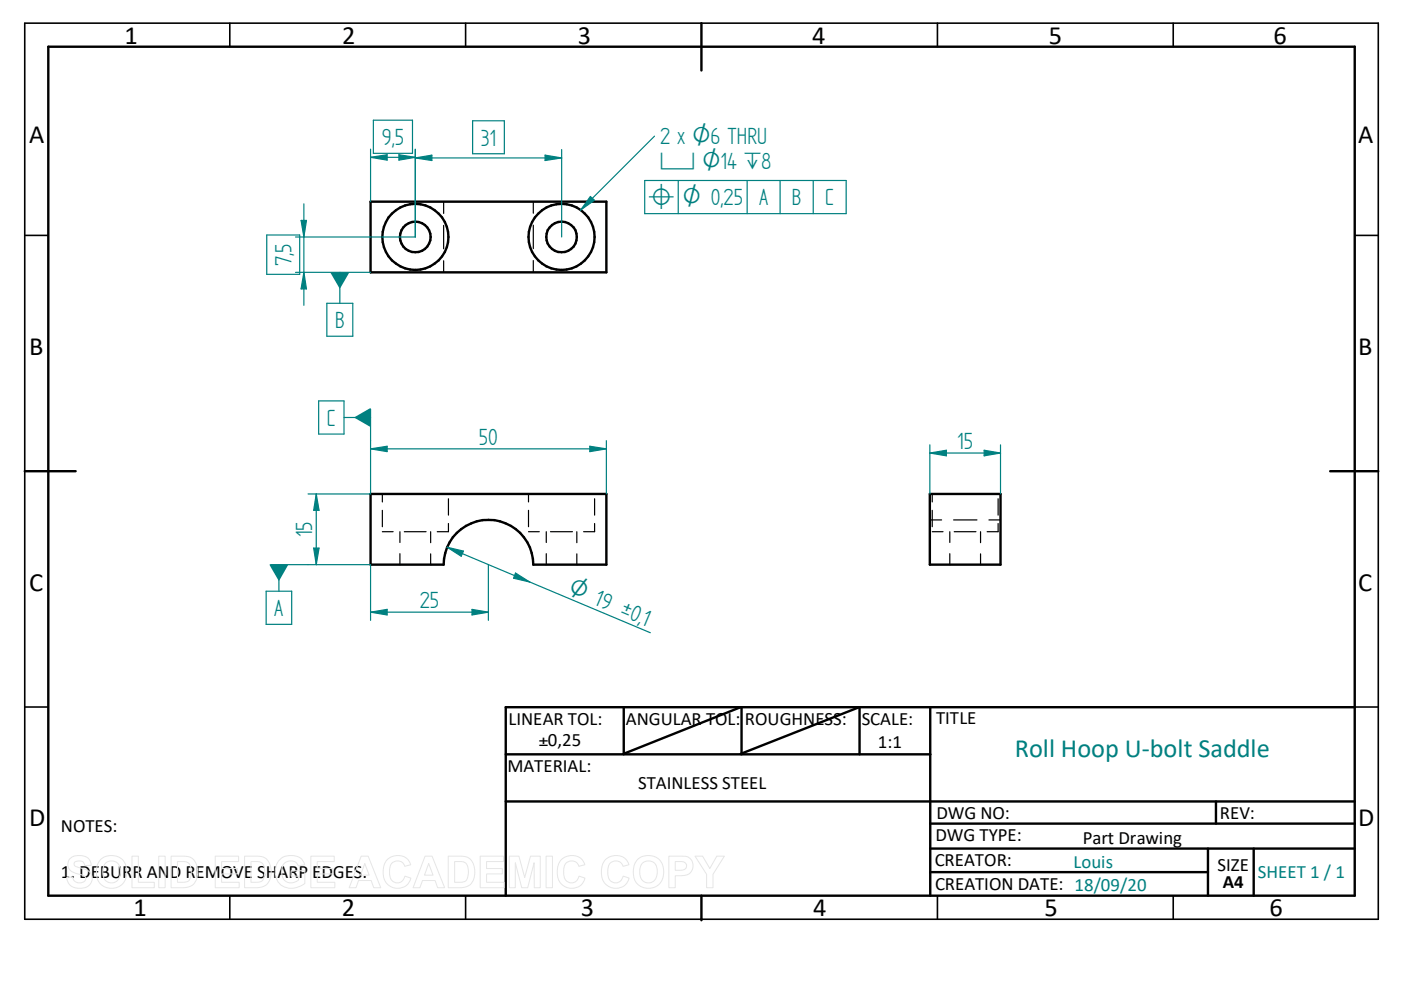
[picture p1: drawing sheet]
<svg xmlns="http://www.w3.org/2000/svg" width="297mm" height="210mm" viewBox="0 0 297 210" stroke-linecap="round" stroke-linejoin="round" font-family="sans-serif">
<g fill="none" stroke="#000" stroke-width=".51">
<path d="M10.2 9.9h277v180h-277zM148.7 4.9v10M78.6 42.8h50v14.9h-50zM5.2 99.9h10.8M282 99.9h10.2M78.6 104.7h50v15h-15.5a9.5 9.5 0 0 0-9.5-9.5 9.5 9.5 0 0 0-9.5 9.5h-15.5zM197.1 104.7h15v15h-15zM107.2 159.9h90M132.2 149.9v10M157.2 149.9v10M182.2 149.9v10M197.2 149.9v40"/>
<path d="M287.2 149.9h-180v40M107.2 169.9h180M197.2 174.6h90M197.2 179.9h90M256.1 179.9v10M257.8 169.9v4.7M265.8 179.9v10M148.7 189.9v5M197.2 184.9h58.9"/>
<circle cx="88.1" cy="50.2" r="3.3"/>
<circle cx="88.1" cy="50.2" r="7"/>
<circle cx="119.1" cy="50.3" r="3.2"/>
<circle cx="119.1" cy="50.2" r="7"/>
</g>
<g fill="none" stroke="#000" stroke-width=".34">
<path d="M5.2 4.9h287v190h-287zM48.7 4.9v5M98.7 4.9v5M198.8 4.9v5M248.7 4.9v5M5.2 49.9h5M287.2 49.9h5M5.2 149.9h5M287.2 149.9h5M48.7 189.9v5M98.7 189.9v5M198.8 189.9v5"/>
<path d="M248.7 189.9v5"/>
</g>
<circle cx="148.7" cy="194.9" r=".25" fill="#000"/>
<g fill="none" stroke="#000" stroke-width=".25">
<path d="M94.1 42.8v2.5M94.1 47.8v4.9M94.1 55.3v2.4M113.1 42.8v2.4M113.1 47.8v4.9M113.1 55.2v2.5M81.1 104.7v1.7M81.1 108.2v3.5M81.1 112.7h2.3M84.8 112.7v2.3M84.8 117.4v2.3M85.7 112.7h4.6"/>
<path d="M91.3 112.7v2.4M91.3 117.4v2.3M95.1 111v1.7h-2.4M95.1 105.7v3.5M112.1 112.7h2.2M112.1 104.7v1.7M112.1 108.2v3.5M115.8 112.7v2.3M115.8 117.4v2.3M116.7 112.7h4.7M122.3 112.7v2.4M122.3 117.4v2.3"/>
<path d="M126.1 111v1.7h-2.4M126.1 105.7v3.5M197.1 110.2h2.5M197.7 112.7h2.2M197.7 104.7v1.7M197.7 108.2v3.5M201.4 112.7v2.3M201.4 117.4v2.3M202.2 110.2h4.9M202.3 112.7h4.6M207.9 112.7v2.4M207.9 117.4v2.3"/>
<path d="M209.7 110.2h2.4M211.6 111v1.7h-2.3M211.6 105.7v3.5"/>
</g>
<path d="M94.8 116l43.1 18.2M109.3 121.5l3 1.9-3.4-.8z" fill="none" stroke="#008080" stroke-width=".25"/>
<path d="M109.3 121.5l3 1.9-3.4-.8z" fill="#008080"/>
<path d="M94.8 116l3.5 .8-.5 1.1z" fill="none" stroke="#008080" stroke-width=".25"/>
<path d="M94.8 116l3.5 .8-.5 1.1z" fill="#008080"/>
<path d="M78.6 93.4v11.3M125 94.6l3.6 .6-3.6 .6zM128.6 93.4v11.3" fill="none" stroke="#008080" stroke-width=".25"/>
<path d="M125 94.6l3.6 .6-3.6 .6z" fill="#008080"/>
<path d="M78.6 95.2l3.5-.6v1.2z" fill="none" stroke="#008080" stroke-width=".25"/>
<path d="M78.6 95.2l3.5-.6v1.2z" fill="#008080"/>
<path d="M78.6 95.2h50M65.3 104.7h13.3M65.3 119.7h13.3M67.1 104.7l.5 3.5h-1.1z" fill="none" stroke="#008080" stroke-width=".25"/>
<path d="M67.1 104.7l.5 3.5h-1.1z" fill="#008080"/>
<path d="M66.5 116.2h1.1l-.5 3.5z" fill="none" stroke="#008080" stroke-width=".25"/>
<path d="M66.5 116.2h1.1l-.5 3.5z" fill="#008080"/>
<path d="M138.8 28.9l-15.7 15.6M67.1 104.7v15" fill="none" stroke="#008080" stroke-width=".25"/>
<path d="M125.2 41.7l.8 .8-2.9 2z" fill="#008080"/>
<path d="M125.2 41.7l.8 .8-2.9 2zM197.1 94.3v10.4M197.1 96.1l3.6-.6v1.1zM212.1 94.3v10.4" fill="none" stroke="#008080" stroke-width=".25"/>
<path d="M197.1 96.1l3.6-.6v1.1z" fill="#008080"/>
<path d="M208.7 95.5l3.4 .6-3.4 .5z" fill="none" stroke="#008080" stroke-width=".25"/>
<path d="M208.7 95.5l3.4 .6-3.4 .5z" fill="#008080"/>
<path d="M56.6 49.8h6.9v8.4h-6.9zM62.7 57.7h15.9M62.7 50.2h25.4M64.4 57.7l.6 3.6h-1.2zM197.1 96.1h15" fill="none" stroke="#008080" stroke-width=".25"/>
<path d="M64.4 57.7l.6 3.6h-1.2z" fill="#008080"/>
<path d="M63.8 46.7h1.2l-.6 3.5z" fill="none" stroke="#008080" stroke-width=".25"/>
<path d="M63.8 46.7h1.2l-.6 3.5z" fill="#008080"/>
<path d="M78.6 31.6v11.2M78.6 33.4l3.5-.6v1.2zM79.2 25.5h8.3v7h-8.3zM88.1 31.6v18.6M64.4 43.2v21.5" fill="none" stroke="#008080" stroke-width=".25"/>
<path d="M78.6 33.4l3.5-.6v1.2z" fill="#008080"/>
<path d="M84.6 32.8l3.5 .6-3.5 .6z" fill="none" stroke="#008080" stroke-width=".25"/>
<path d="M84.6 32.8l3.5 .6-3.5 .6z" fill="#008080"/>
<path d="M78.6 33.4h9.5M88.1 33.5l3.5-.6v1.1zM88.1 31.7v18.5M100.2 25.6h6.7v7h-6.7zM119.1 31.7v18.5" fill="none" stroke="#008080" stroke-width=".25"/>
<path d="M88.1 33.5l3.5-.6v1.1z" fill="#008080"/>
<path d="M115.6 32.9l3.5 .6-3.5 .5z" fill="none" stroke="#008080" stroke-width=".25"/>
<path d="M115.6 32.9l3.5 .6-3.5 .5z" fill="#008080"/>
<path d="M88.1 33.5h31M78.6 119.7v11.8M103.5 119.7v11.8M78.6 129.8l3.5-.6v1.2z" fill="none" stroke="#008080" stroke-width=".25"/>
<path d="M157 149.9l-24.8 10M182.2 149.9l-25.2 10" fill="none" stroke="#000" stroke-width=".51"/>
<path d="M78.6 129.8l3.5-.6v1.2z" fill="#008080"/>
<path d="M100.1 129.2l3.4 .6-3.4 .6z" fill="none" stroke="#008080" stroke-width=".25"/>
<path d="M100.1 129.2l3.4 .6-3.4 .6z" fill="#008080"/>
<path d="M59.1 119.7v5.6M78.6 129.8h24.9" fill="none" stroke="#008080" stroke-width=".25"/>
<path d="M57.1 119.7h4l-2 3.5z" fill="#008080"/>
<path d="M72.9 88.5h5.7M57.4 119.7h7.9M56.4 125.3h5.4v7.1h-5.4z" fill="none" stroke="#008080" stroke-width=".25"/>
<path d="M75.1 88.5l3.5-2v4.1z" fill="#008080"/>
<path d="M72 57.7v6.6M67.6 85h5.3v7h-5.3zM78.6 86.8v6.6" fill="none" stroke="#008080" stroke-width=".25"/>
<path d="M70 57.7h4.1l-2.1 3.6z" fill="#008080"/>
<path d="M136.7 38.3h42.7v7h-42.7zM143.8 38.3v7M158.4 38.3v7M165.4 38.3v7M172.4 38.3v7M69.3 64.3h5.5v7h-5.5z" fill="none" stroke="#008080" stroke-width=".25"/>
<g fill="none" stroke="#e6e6e6" stroke-width=".21">
<path d="M14.8 182.1a3.1 3.1 0 0 1 4.1 .2l.4 1.2h-1.3a1.27 1.27 0 0 0-1-1 1.27 1.27 0 0 0-1.3 .5l.2 .6 .8 .3a3.2 3.2 0 0 1 2.7 1.5 2.18 2.18 0 0 1-2.6 2.9 2.41 2.41 0 0 1-2.7-2.2l1.3-.2a1.45 1.45 0 0 0 1.3 1.3 1.45 1.45 0 0 0 1.5-.9 1.64 1.64 0 0 0-1.7-1 2.06 2.06 0 0 1-2-2.8zM21.3 182.2a3.4 3.4 0 0 1 4.2-.3 3.4 3.4 0 0 1 1.3 4 3.2 3.2 0 0 1-3.8 2.4 3.2 3.2 0 0 1-2.5-3.8 3.5 3.5 0 0 1 .8-2.3zM22.3 183.1a1.9 1.9 0 0 1 2.3-.4 1.9 1.9 0 0 1 .9 2.1 1.91 1.91 0 0 1-.9 2.1 1.91 1.91 0 0 1-2.3-.3 3.3 3.3 0 0 1 0-3.5zM28 181.5h1.3v5.6h3.4v1.1h-4.7zM33.7 181.5h1.3v6.7h-1.3zM36.3 181.5h2.4a2.73 2.73 0 0 1 3.2 3 3 3 0 0 1-2.4 3.7h-3.2zM37.6 182.7a2.88 2.88 0 0 1 2.6 .5 3.4 3.4 0 0 1-.3 3.6l-.9 .3h-1.4zM45.6 181.5h5v1.2h-3.6v1.4h3.3v1.2h-3.3v1.8h3.7v1.1h-5.1zM51.9 181.5h2.4a2.73 2.73 0 0 1 3.2 3 3 3 0 0 1-2.4 3.7h-3.2zM53.2 182.7a2.88 2.88 0 0 1 2.5 .5 3.4 3.4 0 0 1-.2 3.6l-.9 .3h-1.4zM59.5 182.1a3.5 3.5 0 0 1 4.8 .6l.3 .6-1.4 .3a1.83 1.83 0 0 0-2-1 1.83 1.83 0 0 0-1.5 1.8 2.14 2.14 0 0 0 2.2 2.8l1.4-.6v-.8h-1.6v-1.2h2.9v2.7a3.8 3.8 0 0 1-5.8-.7 4 4 0 0 1 .7-4.5zM65.9 181.5h5v1.2h-3.6v1.4h3.3v1.2h-3.3v1.8h3.7v1.1h-5.1z"/>
<path d="M76.6 181.5h1.5l2.6 6.7h-1.5l-.5-1.5h-2.7l-.5 1.5h-1.5zM77.3 183.1l1 2.4h-1.8zM82.1 182.3a2.97 2.97 0 0 1 5 1l-1.3 .4a1.64 1.64 0 0 0-1.9-1.1 1.64 1.64 0 0 0-1.3 1.8 2.26 2.26 0 0 0 1.3 2.8 1.62 1.62 0 0 0 1.9-1.4l1.3 .4a3 3 0 0 1-3.5 2.1 3 3 0 0 1-2.4-3.4l.2-1.5zM90.1 181.5h1.5l2.7 6.7h-1.5l-.6-1.5h-2.6l-.6 1.5h-1.4zM90.9 183.1l.9 2.4h-1.8zM95 181.5h2.5a2.73 2.73 0 0 1 3.1 3 3 3 0 0 1-2.4 3.7h-3.2zM96.4 182.7a2.88 2.88 0 0 1 2.5 .5 3.4 3.4 0 0 1-.3 3.6l-.8 .3h-1.4zM101.8 181.5h5v1.2h-3.6v1.4h3.3v1.2h-3.3v1.8h3.7v1.1h-5.1zM108 181.5h2l1.2 4.6 1.3-4.6h2.1v6.7h-1.3l-.1-5.3-1.3 5.3h-1.3l-1.3-5.3v5.3h-1.3zM115.8 181.5h1.3v6.7h-1.3zM119 182.3a2.97 2.97 0 0 1 5 1l-1.3 .4a1.64 1.64 0 0 0-1.9-1.1 1.64 1.64 0 0 0-1.3 1.8 2.26 2.26 0 0 0 1.3 2.8 1.62 1.62 0 0 0 2-1.4l1.2 .4a3 3 0 0 1-3.5 2.1 3 3 0 0 1-2.4-3.4l.3-1.5zM128.4 182.3a2.97 2.97 0 0 1 4.9 1l-1.2 .4a1.64 1.64 0 0 0-1.9-1.1 1.64 1.64 0 0 0-1.3 1.8 2.26 2.26 0 0 0 1.3 2.8 1.62 1.62 0 0 0 1.9-1.4l1.3 .4a3 3 0 0 1-3.5 2.1 3 3 0 0 1-2.4-3.4l.2-1.5z"/>
<path d="M135.2 182.2a3.4 3.4 0 0 1 4.1-.3 3.4 3.4 0 0 1 1.3 4 3.2 3.2 0 0 1-3.8 2.4 3.2 3.2 0 0 1-2.5-3.8 3.5 3.5 0 0 1 .9-2.3zM136.1 183.1a1.9 1.9 0 0 1 2.3-.4 1.9 1.9 0 0 1 1 2.1 1.91 1.91 0 0 1-1 2.1 1.91 1.91 0 0 1-2.3-.3 3.3 3.3 0 0 1 0-3.5zM141.8 181.5h2.2a2.48 2.48 0 0 1 2.7 1 2.15 2.15 0 0 1-.1 2.3 2.15 2.15 0 0 1-2.1 .9h-1.3v2.5h-1.4zM143.2 182.7h.6a1.32 1.32 0 0 1 1.8 .9 1.24 1.24 0 0 1-1.7 .9h-.7zM147.4 181.5h1.6l1.5 2.6 1.5-2.6h1.6l-2.4 3.9v2.8h-1.4v-2.8z"/>
</g>
<g font-size="5.6">
<text x="26.4" y="9.2">1</text>
<text x="72.5" y="9.2">2</text>
<text x="122.5" y="9.2">3</text>
<text x="172.2" y="9.2">4</text>
<text x="222.4" y="9.2">5</text>
<text x="270" y="9.2">6</text>
<text x="6.2" y="30.2">A</text>
<text x="288" y="30.2">A</text>
<text x="6.2" y="75.2">B</text>
<text x="288" y="75.2">B</text>
<text x="6.2" y="125.2">C</text>
<text x="288" y="125.2">C</text>
<text x="6.2" y="175.2">D</text>
<text x="288" y="175.2">D</text>
<text x="28.3" y="194.2">1</text>
<text x="72.5" y="194.2">2</text>
<text x="123.1" y="194.3">3</text>
<text x="172.4" y="194.2">4</text>
<text x="221.5" y="194.2">5</text>
<text x="269.2" y="194.2">6</text>
</g>
<g font-size="5.6" fill="#008080">
<text x="80.9" y="30.7">9,5</text>
<text x="101.9" y="30.9">31</text>
<text x="140" y="30.6">2 x O6 THRU</text>
<text x="167.9" y="43.5">B</text>
<text x="175" y="43.5">C</text>
<text x="61.8" y="56.4" transform="rotate(-90 61.8 56.4)">7,5</text>
<text x="71" y="69.6">B</text>
<text x="69.3" y="90.3">C</text>
<text x="101.5" y="94.3">50</text>
<text x="202.9" y="95.2">15</text>
<text x="66.2" y="113.9" transform="rotate(-90 66.2 113.9)">15</text>
<text x="58.2" y="130.6">A</text>
<text x="89" y="128.9">25</text>
<text x="135.8" y="132.3" transform="rotate(23 135.8 132.3)">1</text>
<text x="215.1" y="160.4">Roll Hoop U-bolt Saddle</text>
</g>
<g font-size="5.4" fill="#008080">
<text x="140" y="35.9">c O14 `8</text>
<text x="137.6" y="43.5">l O 0,25 A</text>
<text x="120.2" y="125.8" transform="rotate(23 120.2 125.8)">O 19 u0,</text>
</g>
<g font-size="4">
<text x="107.8" y="153.7">LINEAR TOL:</text>
<text x="132.7" y="153.6">ANGULAR TOL:</text>
<text x="157.9" y="153.6">ROUGHNESS:</text>
<text x="182.7" y="153.7">SCALE:</text>
<text x="198.5" y="153.6">TITLE</text>
<text x="116.2" y="158.1">0,25</text>
<text x="186.1" y="158.6">1:1</text>
<text x="107.6" y="163.7">MATERIAL:</text>
<text x="135.3" y="167.4">STAINLESS STEEL</text>
<text x="198.5" y="173.7">DWG NO:</text>
<text x="258.7" y="173.7">REV:</text>
<text x="12.9" y="176.3">NOTES:</text>
<text x="198.3" y="178.4">DWG TYPE:</text>
<text x="229.6" y="178.9">Part Drawing</text>
<text x="198.2" y="183.6">CREATOR:</text>
<text x="258.1" y="184.7">SIZE</text>
<text x="12.9" y="186.1">1. DEBURR AND REMOVE SHARP EDGES.</text>
<text x="198.2" y="188.6">CREATION DATE: 18/09/20</text>
<text x="259.2" y="188.3">A4</text>
</g>
<g font-size="4" fill="#008080">
<text x="227.6" y="184">Louis</text>
<text x="266.7" y="186.1">SHEET 1 / 1</text>
</g>
<text font-size="3.5" x="114.3" y="158.1">±</text>
</svg>
